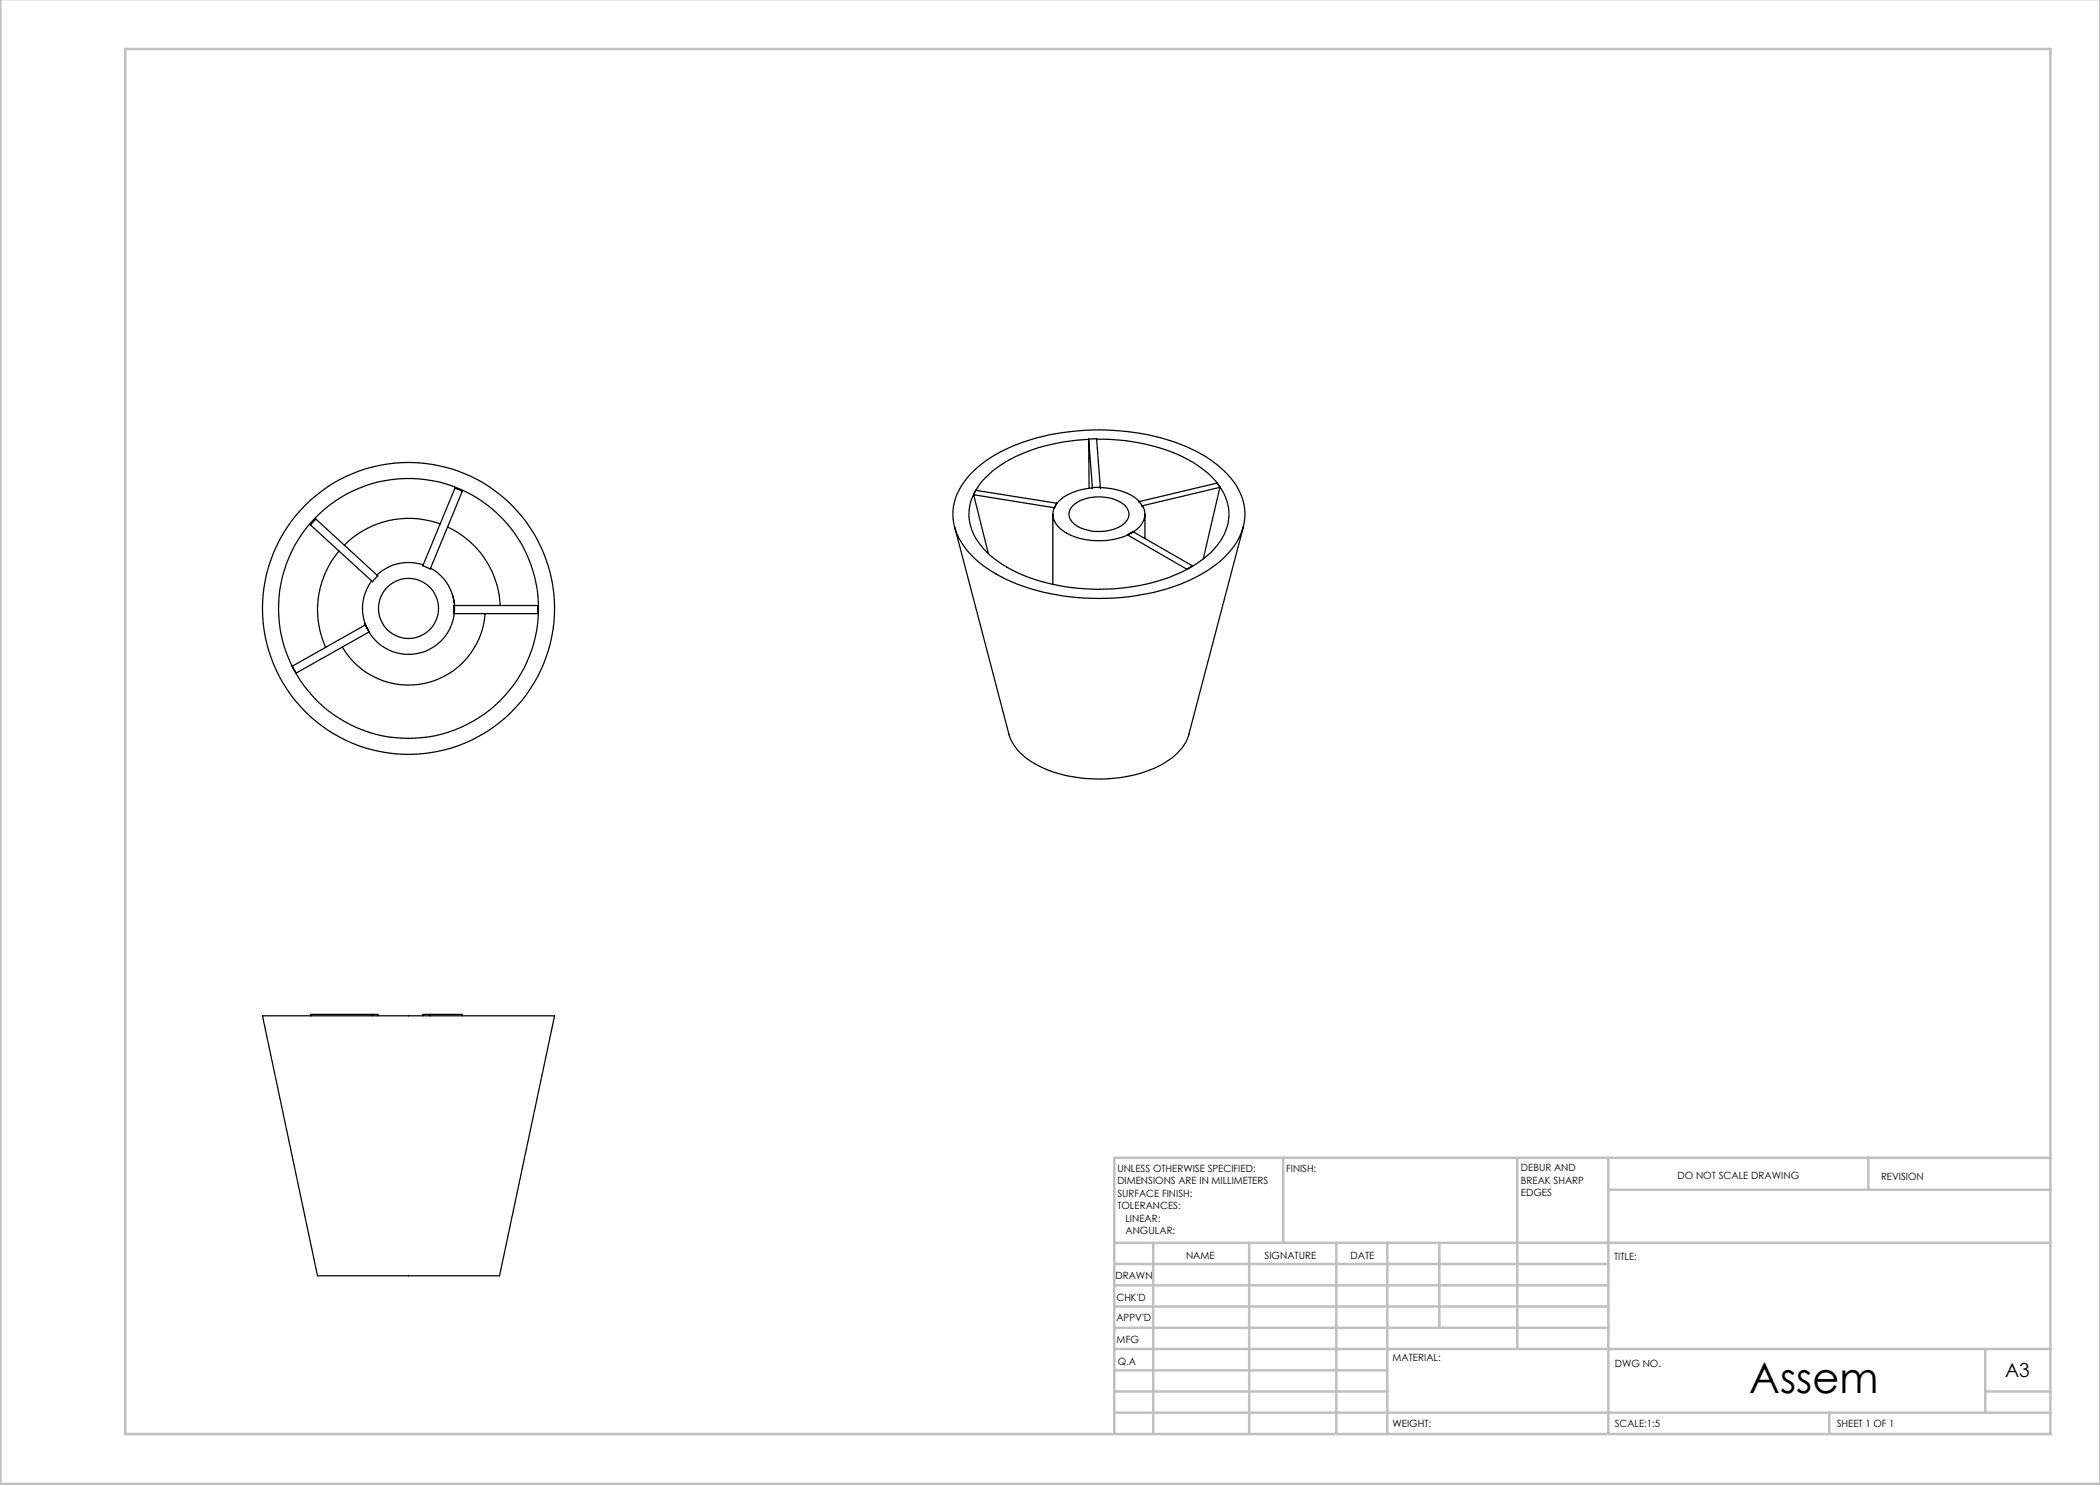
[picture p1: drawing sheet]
<svg xmlns="http://www.w3.org/2000/svg" width="420mm" height="297mm" viewBox="0 0 420 297" stroke-linecap="round" stroke-linejoin="round" font-family="sans-serif">
<g fill="none" stroke="#c0c0c0" stroke-width=".5">
<path d="M.1 -.1v296.9h419.9M25 9.8h385.1v277h-385.1zM256.6 231.6v17M303.5 231.6v38.2M321.7 231.6v55.2M321.7 237.9h88.4M373.7 231.6v6.3M410.1 231.6h-187.3v55.2M222.8 248.6h187.3M222.8 257.1h98.9M222.8 252.8h98.9M230.6 248.6v38.2"/>
<path d="M249.8 248.6v38.2M267.3 248.6v38.2M277.5 248.6v38.2M287.9 248.6v17M222.8 265.6h98.9M222.8 261.3h98.9M222.8 278.3h54.7M222.8 274.1h54.7M222.8 269.8h187.3M397.1 278.3h13M397.1 269.8v12.7M222.8 282.5h187.3"/>
<path d="M365.9 282.5v4.3"/>
</g>
<g fill="none" stroke="#000" stroke-width=".25">
<path d="M91 97.6l1.5 .6-6.5 15.6-1.4-.6zM194 94.9a28.9 28.9 0 0 1 14.6-7.6 48.1 48.1 0 0 1 28.6 2 22.2 22.2 0 0 1 10.1 7.9 10.7 10.7 0 0 1-1.8 13.6 29.7 29.7 0 0 1-15.9 7.9 47.1 47.1 0 0 1-28.3-2.8 19.4 19.4 0 0 1-9.8-9 10.5 10.5 0 0 1 1.9-11.3zM194.7 99l.5-.9 16.1 2.5M194.7 99l16.2 2.6 .4-1M194.7 99l3 11.7M217.7 87.8h1.6l.8 9.7M217.7 87.8l.1 9.9M217.7 87.8l.8 9.7M218.4 97.6a10.4 10.4 0 0 0-6.9 3 3.5 3.5 0 0 0 .8 5.3 13.9 13.9 0 0 0 13.4 1 4.9 4.9 0 0 0 3.3-4.1l-.4-1.5M218.5 97.5v.2M219.3 87.8a38 38 0 0 1 19.4 4.7 14.8 14.8 0 0 1 6.6 7.5 10 10 0 0 1-3.2 10.6 29.2 29.2 0 0 1-15.8 6.8 39.9 39.9 0 0 1-24.9-4 14.6 14.6 0 0 1-7.3-8.1 9.5 9.5 0 0 1 2.4-9.1 26.2 26.2 0 0 1 14.8-7.6l4-.6 2.4-.1M220.1 97.5h-1.6"/>
<path d="M220.1 97.5a11.3 11.3 0 0 1 7.8 2.8M220.1 97.5v.2M244 97.5l-3.3 14.3M244 97.5l-.6-.9-15.6 3.7M244 97.5l-15.6 3.7M62.6 104.4l.6-.6 12.4 11.4-1.1 1.1-12.4-11.3zM67.8 110.2a18.2 18.2 0 0 0-2.7 19.3M84.6 113a9.3 9.3 0 0 0-9.2 2M86.1 113.6a9.2 9.2 0 0 1 3.4 12.9 9.2 9.2 0 0 1-12.9 2.8 9.2 9.2 0 0 1-2.3-13.1M88.1 104.8a18.2 18.2 0 0 0-19.2 4.2M89.5 105.4a18.2 18.2 0 0 1 10.5 15.7M90.5 118.9l.4 2.2"/>
<path d="M190.9 105.4l10.9 41.5a10.4 10.4 0 0 0 6 6.3 28.6 28.6 0 0 0 24.6-.3 10.5 10.5 0 0 0 5.4-6l10.9-41.5M210.6 102.8v14.1M211.3 100.6v.1M214.6 101.1a8.6 8.6 0 0 1 8.4-1.2 3.5 3.5 0 0 1 2.8 2.9 3.3 3.3 0 0 1-2.5 2.9 8.9 8.9 0 0 1-8.6-1 2.27 2.27 0 0 1-.1-3.6zM227.8 100.3l.6 .9M227.8 100.3v.2M228.4 101.2v.2M229 102.8v4.9M237.3 113.8v.1M238.5 113.2l-1.2 .6M238.5 113.2l-.1 .1M238.5 113.2l-11.9-6.9-1.1 .7 11.8 6.8"/>
<path d="M58.5 133.2l14.6-8.2 .8 1.4-14.7 8.2zM73 124.7l.2 .4M90.8 121.1h16.8v1.6h-16.8zM97 122.7a15.4 15.4 0 0 1-11.8 13.9 15.4 15.4 0 0 1-16.8-7.2M52.5 203.2h58.4l-11 52h-36.4zM74.5 202.9h1.1v.3M74.5 202.9h-12.4v.3M74.5 202.9v.3M86 202.9h-1.4v.3M86 202.9h6.5v.3M86 202.9v.3"/>
<circle cx="81.7" cy="121.7" r="6"/>
<circle cx="81.7" cy="121.7" r="29.2"/>
<circle cx="81.7" cy="121.7" r="26"/>
</g>
<text font-size="8.5" x="349.9" y="278.5">Assem</text>
<text font-size="3.9" x="401" y="275.4">A3</text>
<g font-size="2">
<text x="223.5" y="234.4">UNLESS OTHERWISE SPECIFIED:</text>
<text x="223.5" y="236.9">DIMENSIONS ARE IN MILLIMETERS</text>
<text x="223.5" y="239.4">SURFACE FINISH:</text>
<text x="257.2" y="234.4">FINISH:</text>
<text x="304.2" y="234.3">DEBUR AND</text>
<text x="304.2" y="236.8">BREAK SHARP</text>
<text x="304.2" y="239.3">EDGES</text>
<text x="335.5" y="235.8">DO NOT SCALE DRAWING</text>
<text x="376.2" y="236">REVISION</text>
<text x="223.5" y="241.9">TOLERANCES:</text>
<text x="225.1" y="244.4">LINEAR:</text>
<text x="225.1" y="246.9">ANGULAR:</text>
<text x="237.2" y="251.8">NAME</text>
<text x="252.9" y="251.7">SIGNATURE</text>
<text x="270.1" y="251.7">DATE</text>
<text x="223.1" y="255.9">DRAWN</text>
<text x="322.8" y="252">TITLE:</text>
<text x="223.3" y="260.1">CHK'D</text>
<text x="223.3" y="264.2">APPV'D</text>
<text x="223.3" y="268.6">MFG</text>
<text x="223.5" y="272.9">Q.A</text>
<text x="278.5" y="272.3">MATERIAL:</text>
<text x="323" y="273.4">DWG NO.</text>
<text x="278.5" y="285.3">WEIGHT:</text>
<text x="323" y="285.4">SCALE:1:5</text>
<text x="367.4" y="285.4">SHEET 1 OF 1</text>
</g>
</svg>
